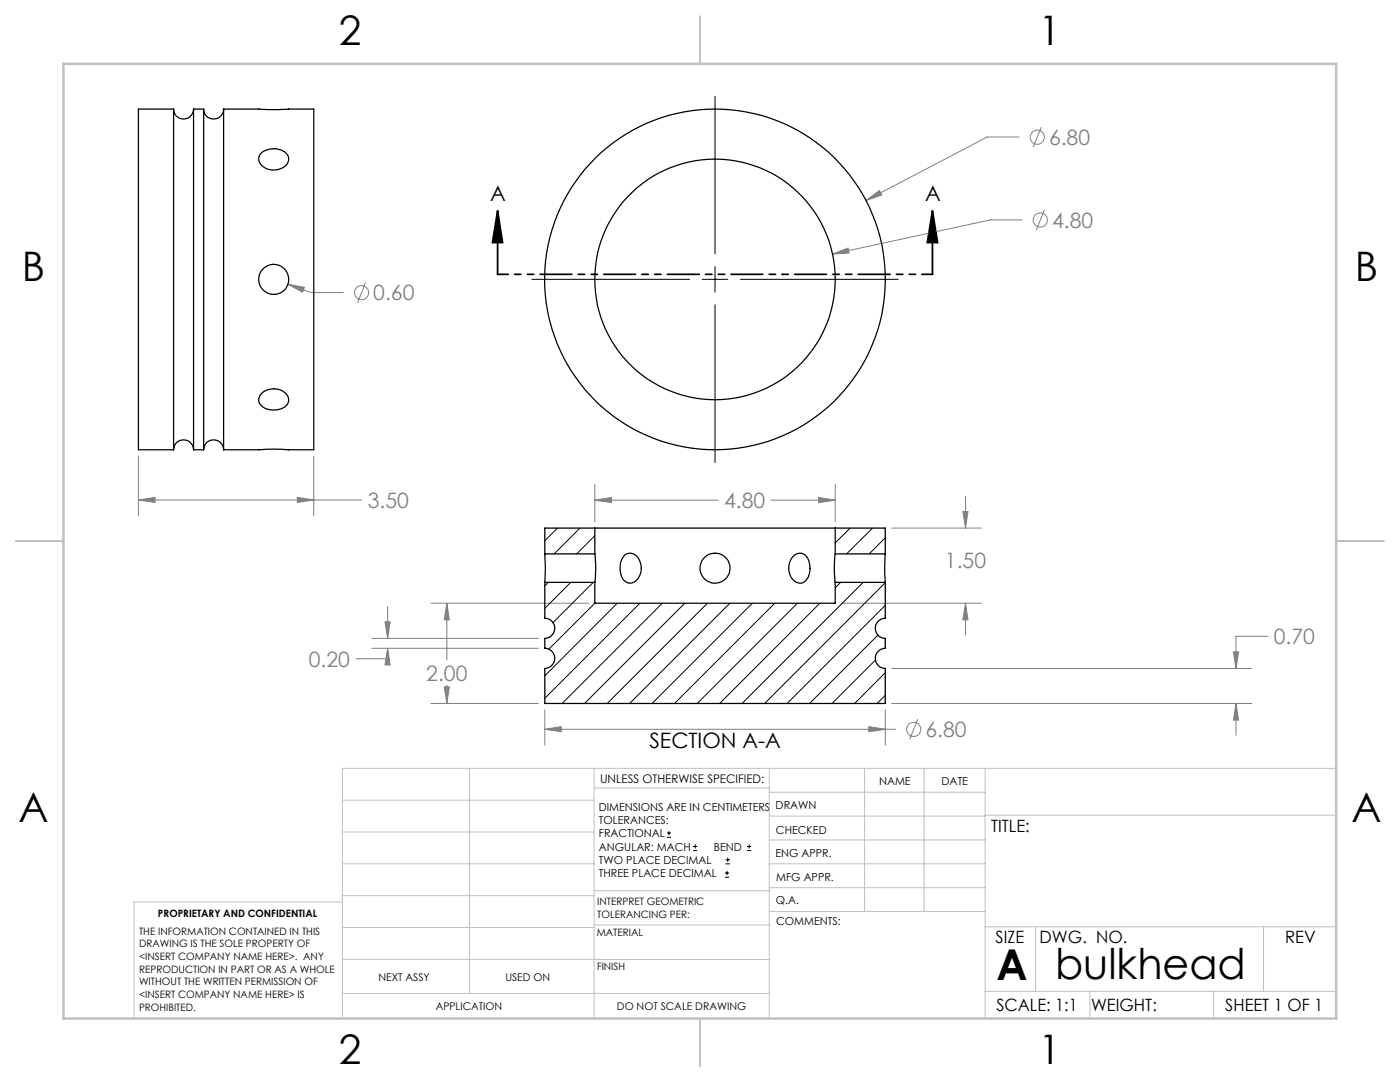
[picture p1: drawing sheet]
<svg xmlns="http://www.w3.org/2000/svg" width="279mm" height="216mm" viewBox="0 0 279 216" stroke-linecap="round" stroke-linejoin="round" font-family="sans-serif">
<g fill="none" stroke="#808080" stroke-width=".2">
<path d="M203.4 27.3h-6.4l-24.2 12.7M207.8 25.4l-1.6 4M57.5 56.7l3.2 .6-.3 1zM57.5 56.7l4.7 1.7h6.3M73 56.4l-1.6 4M166.2 50.7l3.1-1.2 .2 1zM172.8 40l2.7-2 .5 .9zM204 43.9h-6.4l-31.4 6.8M208.4 41.9l-1.6 4M27.6 99.8l3.3-.6v1.1zM27.6 91v11.9M27.6 99.8h44.6"/>
<path d="M59.3 99.2l3.3 .6-3.3 .5zM62.6 91v11.9M118.7 99.8l3.3-.5v1zM118.7 99.8h24.6M118.7 96.6v7.5M153.9 99.8h12.8M163.4 99.3l3.3 .5-3.3 .5zM166.7 96.6v7.5M192.7 99v6.4M177.9 105.4h18M192.2 102.1h1l-.5 3.3zM74.2 127.4h33.3"/>
<path d="M74.2 129.4h33.3M76.8 124.1h1.1l-.5 3.3zM77.4 129.4l.5 3.3h-1.1zM77.4 129.4v2h-6.4M77.4 121v6.4M86 120.4h31.4M88.7 137.1h1l-.5 3.3zM89.2 120.4l.5 3.3h-1zM89.2 120.4v11.3M89.2 136.7v3.7M168 120.4h27.9M177.9 133.4h71.9"/>
<path d="M192.7 120.4l.5 3.3h-1zM192.7 120.4v6.3M246.2 130.1h1l-.5 3.3zM253 127h-6.3v6.4M86 140.4h21.5M108.7 145.5l3.3-.5v1zM108.7 141.6v7.1M108.7 145.5h70M173.4 145l3.3 .5-3.3 .5zM176.7 141.6v7.1M177.9 140.4h71.9M183.2 143.5l-1.7 4.1"/>
<path d="M246.7 140.4l.5 3.3h-1zM246.7 140.4v6.3"/>
<circle cx="207" cy="27.4" r="1.41"/>
<circle cx="72.2" cy="58.4" r="1.4"/>
<circle cx="207.6" cy="43.9" r="1.41"/>
<circle cx="182.4" cy="145.5" r="1.41"/>
</g>
<g fill="none" stroke="#000" stroke-width=".2">
<path d="M142.7 19.2v31.5M106.2 55.7h31.4M140.2 55.7h5M142.7 53.2v5.1M147.8 55.7h31.4M142.7 60.8v31.5M133.1 167.1h.8M133.1 166.2h.8M133.5 165.8v.9M138.3 169.7h.8M138.3 168.9h.8M138.7 168.5v.8"/>
<path d="M144.7 175h.8M144.7 174.2h.8M144.8 172.4h.9M144.8 171.6h.9M145.1 173.8v.8M145.2 171.1v.9M149.1 169.7h.8M149.1 168.9h.8M149.5 168.5v.8"/>
</g>
<path d="M99.3 42.1l1 6.3h-2zM99.3 42.1v12.7M186.1 42.1l1 6.3h-2zM186.1 42.1v12.7" fill="none" stroke="#000" stroke-width=".35"/>
<path d="M186.1 54.7h-86.8" fill="none" stroke="#000" stroke-width=".35" stroke-dasharray="6.3 1.3 1.3 1.3 1.3 1.3" stroke-dashoffset="4.2"/>
<g fill="none" stroke="#c0c0c0" stroke-width=".2">
<path d="M68.3 159.7h50.3M93.7 153.3v44.9M118.6 153.3v49.9M118.6 157.2h34.9M153.5 153.3v49.9M153.5 158.1h43.1M172.5 153.3v28.6M184.4 153.3v28.6M196.6 153.3v49.9M266.7 153.3h-198.4v49.9M68.3 178.7h50.3M68.3 172.4h50.3"/>
<path d="M68.3 166h50.3M68.3 180h-41.6v23.2M118.6 177.7h35M153.5 167.6h43.1M153.5 162.8h43.1M153.5 172.4h43.1M153.5 177.1h43.1M196.6 162.7h70.1M68.3 198.2h85.2M68.3 191.4l85.2 .1M68.3 185.1h50.3M118.6 184.6h35"/>
<path d="M153.6 181.9h43M196.6 197.8h70.1M196.6 184.9h70.1M206.7 184.9v12.9M217.5 197.8v5.4M242.2 197.8v5.4M252.2 184.9v12.9"/>
</g>
<path d="M139.7 3.2v9.5M3.1 107.9h9.6M266.7 107.9h9.5M139.7 203.2v9.6" fill="none" stroke="#c0c0c0" stroke-width=".25"/>
<path d="M12.7 12.7h254v190.5h-254z" fill="none" stroke="#c0c0c0" stroke-width=".5"/>
<path d="M186.1 42.1l1 6.3h-2zM99.3 42.1l1 6.3h-2z" fill="#000"/>
<path d="M172.8 40l3.2-1.1-.5-.9zM166.2 50.7l3.3-.2-.2-1zM27.6 99.8l3.3-.6v1.1zM59.3 99.2l3.3 .6-3.3 .5zM57.5 56.7l2.9 1.6 .3-1zM108.7 145.5l3.3-.5v1zM173.4 145l3.3 .5-3.3 .5zM89.2 120.4l.5 3.3h-1zM88.7 137.1h1l-.5 3.3zM192.7 120.4l.5 3.3h-1zM192.2 102.1h1l-.5 3.3zM76.8 124.1h1.1l-.5 3.3zM77.4 129.4l.5 3.3h-1.1zM246.7 140.4l.5 3.3h-1zM246.2 130.1h1l-.5 3.3zM118.7 99.8l3.3-.5v1zM163.4 99.3l3.3 .5-3.3 .5z" fill="#808080"/>
<g fill="none" stroke="#000" stroke-width=".25">
<path d="M34.6 21.8a1.99 1.99 0 0 0 2 1.9 1.99 1.99 0 0 0 2-1.9M34.6 21.8v67.9M34.6 21.8h-7v67.9h7M38.6 21.8v67.9M38.6 21.8h2M40.6 21.8a1.99 1.99 0 0 0 2 1.9 1.99 1.99 0 0 0 2-1.9M40.6 21.8v67.9M44.6 21.8v67.9M44.6 21.8l8.7 .1 9.3-.1v67.9l-8-.1-2.7 .1h-7.3M52 30.7a3.8 3.8 0 0 1 5.4 .2 2.12 2.12 0 0 1-1.9 2.9 2.99 2.99 0 0 1-3.9-2.1zM52.3 78.4a3.4 3.4 0 0 1 5.2 .9 1.9 1.9 0 0 1-1.6 2.3 3.6 3.6 0 0 1-4.1-1.1 1.78 1.78 0 0 1 .5-2.1zM34.6 89.7a1.99 1.99 0 0 1 2-1.9 1.99 1.99 0 0 1 2 1.9"/>
<path d="M38.6 89.7h2M40.6 89.7a1.99 1.99 0 0 1 2-1.9 1.99 1.99 0 0 1 2 1.9M108.7 110.5l.1 2.4-.1 3.3M108.7 116.2v7.2a2.01 2.01 0 0 1 2 2 2.01 2.01 0 0 1-2 2v2a2.01 2.01 0 0 1 2 2 2.01 2.01 0 0 1-2 2v7h68v-7a2.01 2.01 0 0 1-2-2 2.01 2.01 0 0 1 2-2v-2a2.01 2.01 0 0 1-2-2 2.01 2.01 0 0 1 2-2v-7.2M108.7 116.2h10M108.7 110.5h10M118.7 110.5l.2 2.2-.2 3.5M118.7 105.4h48M118.7 105.4v5.1M118.7 116.2v4.2h48v-4.2M118.7 105.4h-10v5.1M124.7 110.7a2 2 0 0 1 3.1 1.5 3.1 3.1 0 0 1-2 4.2 2.17 2.17 0 0 1-2-2.2 3.7 3.7 0 0 1 .9-3.5z"/>
<path d="M158.3 111a1.83 1.83 0 0 1 2-.5 1.83 1.83 0 0 1 1.2 1.7 3.4 3.4 0 0 1-1.4 4.1 2.49 2.49 0 0 1-2.7-2.6l.2-1.5zM166.7 110.5l-.2 2.2 .2 3.5M166.7 105.4v5.1M166.7 116.2h10M166.7 110.5h10M166.7 105.4h10v5.1M176.7 110.5l-.1 2 .1 3.7"/>
<circle cx="54.6" cy="55.7" r="3"/>
<circle cx="142.7" cy="55.7" r="24"/>
<circle cx="142.7" cy="55.8" r="34"/>
<circle cx="142.7" cy="113.4" r="2.99"/>
</g>
<g fill="none" stroke="#000" stroke-width=".2">
<path d="M109.4 116.2l-.7 .7M111.3 105.4l-2.6 2.5M113.9 116.2l-5.2 5.2M115.7 105.4l-5.1 5.1M118.4 116.2l-8.1 8M118.7 106.9l-3.6 3.6M167.8 116.2l-1.1 1.1M169.7 105.4l-3 2.9M172.3 116.2l-24.2 24.2M174.1 105.4l-5.2 5.1M176.7 107.3l-3.2 3.2M176.7 116.3l-24.1 24.1"/>
<path d="M118.7 120.4l-9.2 9.1M123.2 120.4l-14.5 14.5M127.7 120.4l-19 18.9M132.2 120.4l-20 20M136.7 120.4l-20 20M141.2 120.4l-20 20M145.7 120.4l-20 20M150.1 120.4l-20 20M154.6 120.4l-20 20M159.1 120.4l-20 20M163.6 120.4l-20 20M174.7 131.7l-8.6 8.7"/>
<path d="M175.2 126.7l-13.6 13.7M176.7 120.8l-19.6 19.6M176.7 134.2l-6.1 6.2M176.7 138.7l-1.7 1.7"/>
</g>
<g font-size="8.5">
<text x="198.9" y="195.5">A</text>
<text x="210.6" y="195.4">bulkhead</text>
</g>
<g font-size="8.1">
<text x="67.6" y="8.9">2</text>
<text x="207.3" y="8.9">1</text>
<text x="4.4" y="56.1">B</text>
<text x="270.4" y="56.1">B</text>
<text x="3.7" y="164.1">A</text>
<text x="269.7" y="164.1">A</text>
<text x="67.6" y="212.4">2</text>
<text x="207.3" y="212.4">1</text>
</g>
<g font-size="4.2" fill="#808080">
<text x="209.4" y="28.9">6.80</text>
<text x="210" y="45.4">4.80</text>
<text x="74.5" y="59.9">0.60</text>
<text x="73.4" y="101.3">3.50</text>
<text x="144.5" y="101.4">4.80</text>
<text x="188.6" y="113.4">1.50</text>
<text x="254.2" y="128.6">0.70</text>
<text x="61.6" y="133">0.20</text>
<text x="85.1" y="135.8">2.00</text>
<text x="184.7" y="147.1">6.80</text>
</g>
<g font-size="4.2">
<text x="97.8" y="40.2">A</text>
<text x="184.6" y="40.2">A</text>
<text x="129.6" y="149.2">SECTION A-A</text>
</g>
<g font-size="3.4">
<text x="197.8" y="166">TITLE:</text>
<text x="198.7" y="188.1">SIZE</text>
<text x="207.5" y="188.1">DWG. NO.</text>
<text x="256.5" y="188.2">REV</text>
<text x="198.8" y="201.7">SCALE: 1:1</text>
<text x="217.7" y="201.8">WEIGHT:</text>
<text x="244.5" y="201.7">SHEET 1 OF 1</text>
</g>
<text font-size="2.4" x="119.8" y="156.2">UNLESS OTHERWISE SPECIFIED:</text>
<g font-size="2.2">
<text x="119.5" y="161.8">DIMENSIONS ARE IN CENTIMETERS</text>
<text x="154.8" y="161.4">DRAWN</text>
<text x="175.4" y="156.6">NAME</text>
<text x="187.9" y="156.7">DATE</text>
<text x="119.5" y="164.4">TOLERANCES:</text>
<text x="119.5" y="167.1">FRACTIONAL</text>
<text x="154.9" y="166.3">CHECKED</text>
<text x="119.5" y="169.7">ANGULAR: MACH</text>
<text x="119.5" y="172.4">TWO PLACE DECIMAL</text>
<text x="142.5" y="169.7">BEND</text>
<text x="154.8" y="171">ENG APPR.</text>
<text x="119.5" y="175">THREE PLACE DECIMAL</text>
<text x="154.9" y="175.7">MFG APPR.</text>
<text x="154.9" y="180.4">Q.A.</text>
<text x="154.9" y="184.6">COMMENTS:</text>
</g>
<g font-size="2.1">
<text x="75.5" y="195.7">NEXT ASSY</text>
<text x="100.9" y="195.7">USED ON</text>
<text x="86.9" y="201.5">APPLICATION</text>
<text x="123.1" y="201.6">DO NOT SCALE DRAWING</text>
</g>
<g font-size="2">
<text x="31.5" y="182.9">PROPRIETARY AND CONFIDENTIAL</text>
<text x="119.2" y="180.6">INTERPRET GEOMETRIC</text>
<text x="119.2" y="183.1">TOLERANCING PER:</text>
<text x="27.8" y="186.5">THE INFORMATION CONTAINED IN THIS</text>
<text x="27.8" y="189">DRAWING IS THE SOLE PROPERTY OF</text>
<text x="27.8" y="191.6">&lt;INSERT COMPANY NAME HERE&gt;. ANY</text>
<text x="119.1" y="186.7">MATERIAL</text>
<text x="27.8" y="194.1">REPRODUCTION IN PART OR AS A WHOLE</text>
<text x="27.8" y="196.6">WITHOUT THE WRITTEN PERMISSION OF</text>
<text x="119.1" y="193.5">FINISH</text>
<text x="27.8" y="199.1">&lt;INSERT COMPANY NAME HERE&gt; IS</text>
<text x="27.8" y="201.7">PROHIBITED.</text>
</g>
</svg>
